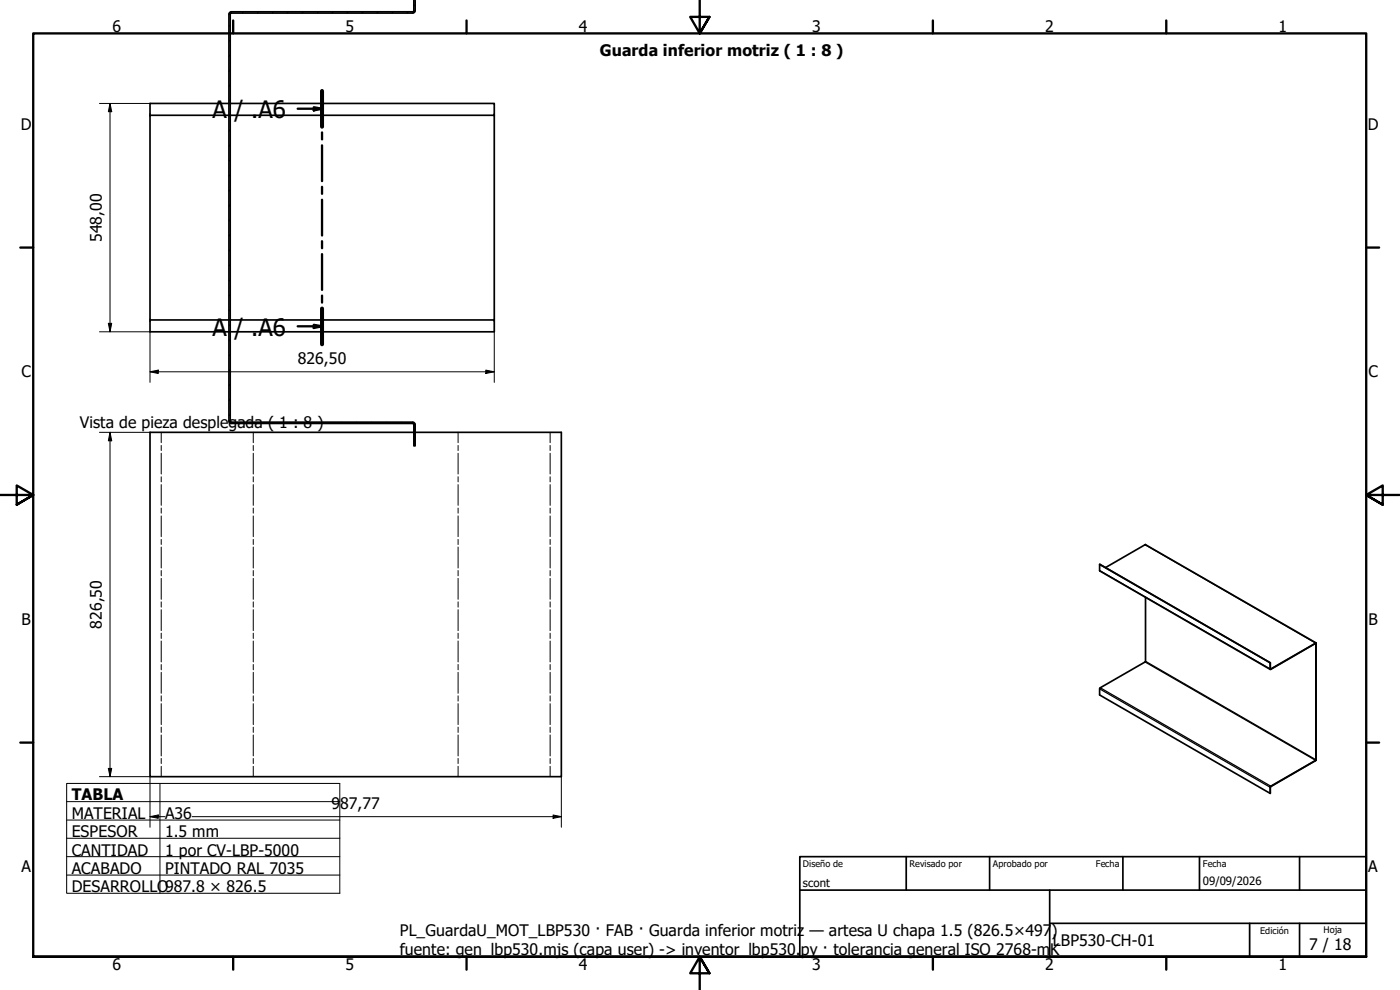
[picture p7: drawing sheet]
<svg xmlns="http://www.w3.org/2000/svg" width="420mm" height="297mm" viewBox="0 0 420 297" stroke-linecap="round" stroke-linejoin="round" font-family="sans-serif">
<!-- layer: Sombreado (ISO) -->
<g fill="none" stroke="#000" stroke-width=".3">
<path d="M69.1 16.6l-.4 .3M69.1 12.1l-.4 .3M69.1 7.5l-.4 .4M73.1 3.5l-.4 .4M77.6 3.5l-.4 .4M82.1 3.5l-.4 .4M86.6 3.5l-.4 .4M91.1 3.5l-.4 .4M95.6 3.5l-.4 .4M100 3.5l-.4 .4M104.5 3.5l-.4 .4M109 3.5l-.4 .4"/>
<path d="M113.5 3.5l-.3 .4M118 3.5l-.4 .4M122.5 3.5l-.4 .4M124.6 1.4l-.4 .4M69.1 39l-.4 .4M69.1 34.5l-.4 .3M69.1 30l-.4 .4M69.1 25.5l-.4 .4M69.1 21l-.4 .4M69.1 56.9l-.4 .4M69.1 52.4l-.4 .4M69.1 48l-.4 .3"/>
<path d="M69.1 43.5l-.4 .4M69.1 79.4l-.4 .3M69.1 74.9l-.4 .4M69.1 70.4l-.4 .4M69.1 65.9l-.4 .4M69.1 61.5l-.4 .3M69.1 97.3l-.4 .4M69.1 92.9l-.4 .4M69.1 88.4l-.4 .4M69.1 83.9l-.4 .4M69.1 119.8l-.4 .4M69.1 115.3l-.4 .4"/>
<path d="M69.1 110.8l-.4 .4M69.1 106.3l-.4 .4M69.1 101.8l-.4 .4M69.1 124.3l-.4 .4M98.2 126.7l-.4 .3M102.6 126.7l-.4 .3M107.1 126.7l-.4 .3M111.6 126.7l-.3 .3M116.1 126.7l-.4 .3M120.6 126.7l-.4 .3M124.5 127.2l-.3 .3M124.6 131.6l-.4 .4"/>
</g>
<!-- layer: Visible (ISO) -->
<g fill="none" stroke="#000" stroke-width=".51">
<path d="M69.4 3.5l-.5 .3-.2 .5v122M69.4 3.9l-.3 .4v122M69.5 3.5h54.3M69.5 3.9h54.3M124.2 0v3.2M124.2 3.2l-.3 .3M124.6 3.2l-.2 .5-.5 .2M124.6 0v3.2M45 34.6v-3.6h103.3v3.6h-103.3v61.4M148.3 34.6v61.4M45 96h103.3v3.6h-103.3zM45 129.7h123.5v103.3h-123.5z"/>
<path d="M68.7 126.3l.2 .5 .5 .2M69.1 126.3l.3 .4M69.5 127h54.3M69.5 126.7h54.3M123.9 126.7l.5 .2 .2 .5v6.4h-.4v-6.4l-.3-.4M330 169.3l51.3 29.6-.1 1.9 13.7-7.8v35.1l-13.5 7.8-.2 .2v1.9l.1-2 13.7-7.9v-35.1l-13.7 7.7v-1.8l-51.3-29.6 .1 2 51.1 29.5M331.8 170.3l12-6.9 51.2 29.5M343.8 179.2v19.3l-13.6 7.9-.2 .2v1.9l51.2 29.5"/>
</g>
<!-- layer: Eje de pliegue (ISO) -->
<g fill="none" stroke="#000" stroke-width=".3">
<path d="M48.4 129.7v3.1M48.4 133.7v1.5M48.4 136v6.2M76 129.7v3.1M76 133.7v1.5M76 136v6.2M137.5 129.7v3.1M137.5 133.7v1.5M137.5 136v6.2M165.1 129.7v3.1M165.1 133.7v1.5M165.1 136v6.2"/>
<path d="M48.4 143.1v1.5M48.4 145.4v6.2M48.4 152.4v1.6M48.4 154.8v6.2M76 143.1v1.5M76 145.4v6.2M76 152.4v1.6M76 154.8v6.2M137.5 143.1v1.5M137.5 145.4v6.2M137.5 152.4v1.6M137.5 154.8v6.2"/>
<path d="M165.1 143.1v1.5M165.1 145.4v6.2M165.1 152.4v1.6M165.1 154.8v6.2M48.4 161.8v1.6M48.4 164.1v6.3M48.4 171.2v1.6M48.4 173.5v6.3M76 161.8v1.6M76 164.1v6.3M76 171.2v1.6M76 173.5v6.3"/>
<path d="M137.5 161.8v1.6M137.5 164.1v6.3M137.5 171.2v1.6M137.5 173.5v6.3M165.1 161.8v1.6M165.1 164.1v6.3M165.1 171.2v1.6M165.1 173.5v6.3M48.4 180.6v1.6M48.4 182.9v6.3M48.4 190v1.6M48.4 192.3v6.3"/>
<path d="M48.4 199.4v1.6M76 180.6v1.6M76 182.9v6.3M76 190v1.6M76 192.3v6.3M76 199.4v1.6M137.5 180.6v1.6M137.5 182.9v6.3M137.5 190v1.6M137.5 192.3v6.3M137.5 199.4v1.6M165.1 180.6v1.6"/>
<path d="M165.1 182.9v6.3M165.1 190v1.6M165.1 192.3v6.3M165.1 199.4v1.6M48.4 201.7v6.3M48.4 208.8v1.6M48.4 211.1v6.3M48.4 218.2v1.6M76 201.7v6.3M76 208.8v1.6M76 211.1v6.3M76 218.2v1.6"/>
<path d="M137.5 201.7v6.3M137.5 208.8v1.6M137.5 211.1v6.3M137.5 218.2v1.6M165.1 201.7v6.3M165.1 208.8v1.6M165.1 211.1v6.3M165.1 218.2v1.6M48.4 220.5v6.3M48.4 227.6v1.5M48.4 229.9v3.1M76 220.5v6.3"/>
<path d="M76 227.6v1.5M76 229.9v3.1M137.5 220.5v6.3M137.5 227.6v1.5M137.5 229.9v3.1M165.1 220.5v6.3M165.1 227.6v1.5M165.1 229.9v3.1"/>
</g>
<!-- layer: Visible fina (ISO) -->
<path d="M330 171.2l51.4 29.6M343.7 163.4l51.3 29.6M343.7 198.6l51.1 29.6M343.8 198.4l51.2 29.5M330 206.7l51.3 29.4M330.2 206.4l51.2 29.6" fill="none" stroke="#000" stroke-width=".38"/>
<g fill="none" stroke="#000" stroke-width=".7">
<path d="M89.3 32.6h7.3M94.2 32.2l2.4 .4-2.4 .5zM96.6 27.3v10.7M96.6 39.7v2.1M96.6 43.6v10.7M96.6 56.1v2.1M96.6 59.9v10.8M96.6 72.4v2.1M96.6 76.2v10.8M89.3 97.9h7.3M94.2 97.5l2.4 .4-2.4 .5zM96.6 88.7v2.1"/>
<path d="M96.6 92.6v10.7"/>
</g>
<path d="M96.6 27.3v10.7M96.6 92.6v10.7" fill="none" stroke="#000" stroke-width="1.2"/>
<path d="M94.2 32.2l2.4 .4-2.4 .5zM94.2 97.5l2.4 .4-2.4 .5z" fill="#000"/>
<!-- layer: Borde (ISO) -->
<g fill="none" stroke="#000" stroke-width=".7">
<path d="M70 6.1v3.9M140 6.1v3.9M210 0v10l-2.9-4.9h5.8l-2.9 4.9 2.9-4.9M280 6.1v3.9M350 6.1v3.9M6.1 74.3h3.9M410 74.3h3.9M0 148.5h10l-5-2.8v5.7l5-2.9-5 2.9M420 148.5h-10l5-2.8v5.7l-5-2.9 5 2.9M6.1 222.8h3.9M410 222.8h3.9M10 287.1v-277.1h400v277.1h-400h400"/>
<path d="M70 287.1v3.8M140 287.1v3.8M212.9 292l-2.9-4.9 2.9 4.9h-5.8l2.9-4.9v9.9M280 287.1v3.8M350 287.1v3.8"/>
</g>
<path d="M240 257h170v30.1h-170zM272 257v10.1M297 257v10.1M337 257v10.1M360 257v10.1M390 257v10.1M240 267.1h170M315 277h95M315 267.1v20M375 277v10.1M390 277v10.1" fill="none" stroke="#000" stroke-width=".51"/>
<path d="M20 235.1h82v32.9h-82zM48 235.1v32.9M20 240.5h82M20 246h82M20 251.5h82M20 257h82M20 262.6h82" fill="none" stroke="#000" stroke-width=".3"/>
<!-- layer: Cota (ISO) -->
<g fill="none" stroke="#000" stroke-width=".3">
<path d="M29.8 31h15.2M33 31l.5 2.5h-1zM33 31v68.6M29.8 99.6h15.2v15.1M32.5 97h1l-.5 2.6zM148.3 99.6v15.1M45 111.6l2.5-.6v1.1zM45 111.6h103.3M145.8 111l2.5 .6-2.5 .5zM29.8 129.7h15.2M33 129.7l.5 2.6h-1zM33 129.7v103.3"/>
<path d="M29.8 233h15.2v15.2M32.5 230.6h1l-.5 2.4zM168.5 233v15.2M45 245l2.5-.5v1zM45 245h4.5M57.7 245h110.8M166 244.5l2.5 .5-2.5 .5z"/>
</g>
<path d="M33 31l.5 2.5h-1zM32.5 97h1l-.5 2.6zM45 111.6l2.5-.6v1.1zM145.8 111l2.5 .6-2.5 .5zM33 129.7l.5 2.6h-1zM32.5 230.6h1l-.5 2.4zM45 245l2.5-.5v1zM166 244.5l2.5 .5-2.5 .5z" fill="#000"/>
<g font-size="7.2">
<text x="63.8" y="35.4">A</text>
<text x="70.4" y="35.4">/ .A6</text>
<text x="63.8" y="100.7">A</text>
<text x="70.4" y="100.7">/ .A6</text>
</g>
<g font-size="4.8">
<text x="33.7" y="9.6">6</text>
<text x="103.7" y="9.6">5</text>
<text x="173.7" y="9.6">4</text>
<text x="243.7" y="9.6">3</text>
<text x="313.7" y="9.6">2</text>
<text x="383.7" y="9.6">1</text>
<text x="180" y="16.7">Guarda inferior motriz ( 1 : 8 )</text>
<text x="6.2" y="38.9">D</text>
<text x="410.5" y="38.9">D</text>
<text x="30.6" y="72.6" transform="rotate(-90 30.6 72.6)">548,00</text>
<text x="6.4" y="113.1">C</text>
<text x="89.3" y="109.1">826,50</text>
<text x="410.7" y="113.1">C</text>
<text x="24" y="128.4">Vista de pieza desplegada ( 1 : 8 )</text>
<text x="6.4" y="187.4">B</text>
<text x="30.6" y="188.7" transform="rotate(-90 30.6 188.7)">826,50</text>
<text x="410.7" y="187.4">B</text>
<text x="21.5" y="240.1">TABLA</text>
<text x="21.5" y="245.7">MATERIAL</text>
<text x="49.5" y="245.7">A36</text>
<text x="99.4" y="242.6">9</text>
<text x="102" y="242.6">87,77</text>
<text x="21.5" y="251.2">ESPESOR</text>
<text x="49.5" y="251.1">1.5 mm</text>
<text x="21.5" y="256.7">CANTIDAD</text>
<text x="49.5" y="256.7">1 por CV-LBP-5000</text>
<text x="6.4" y="261.7">A</text>
<text x="21.5" y="262.2">ACABADO</text>
<text x="49.5" y="262.2">PINTADO RAL 7035</text>
<text x="410.7" y="261.7">A</text>
<text x="21.5" y="267.7">DESARROLLO987.8 × 826.5</text>
<text x="120" y="280.7">PL_GuardaU_MOT_LBP530 · FAB · Guarda inferior motriz</text>
<text x="243" y="280.7">— artesa U chapa 1.5 (826.5×497</text>
<text x="315.6" y="280.7">)</text>
<text x="120" y="286.5">fuente: gen_lbp530.mjs (capa user) -&gt; inventor_lbp530.</text>
<text x="240.3" y="286.5">py · tolerancia general ISO 2768-m</text>
<text x="315.2" y="286.5">K</text>
<text x="316" y="283.8">LBP530-CH-01</text>
<text x="392.9" y="285">7 / 18</text>
<text x="33.7" y="290.9">6</text>
<text x="103.7" y="290.9">5</text>
<text x="173.7" y="290.9">4</text>
<text x="243.7" y="290.9">3</text>
<text x="313.7" y="290.9">2</text>
<text x="383.7" y="290.9">1</text>
</g>
<g font-size="3.4">
<text x="241" y="266">scont</text>
<text x="361" y="265.5">09/09/2026</text>
</g>
<g font-size="2.7">
<text x="241" y="260.2">Diseño de</text>
<text x="273" y="260.1">Revisado por</text>
<text x="298" y="260.1">Aprobado por</text>
<text x="328.9" y="260.1">Fecha</text>
<text x="361" y="260.1">Fecha</text>
<text x="378.2" y="280.3">Edición</text>
<text x="397.2" y="280">Hoja</text>
</g>
</svg>
